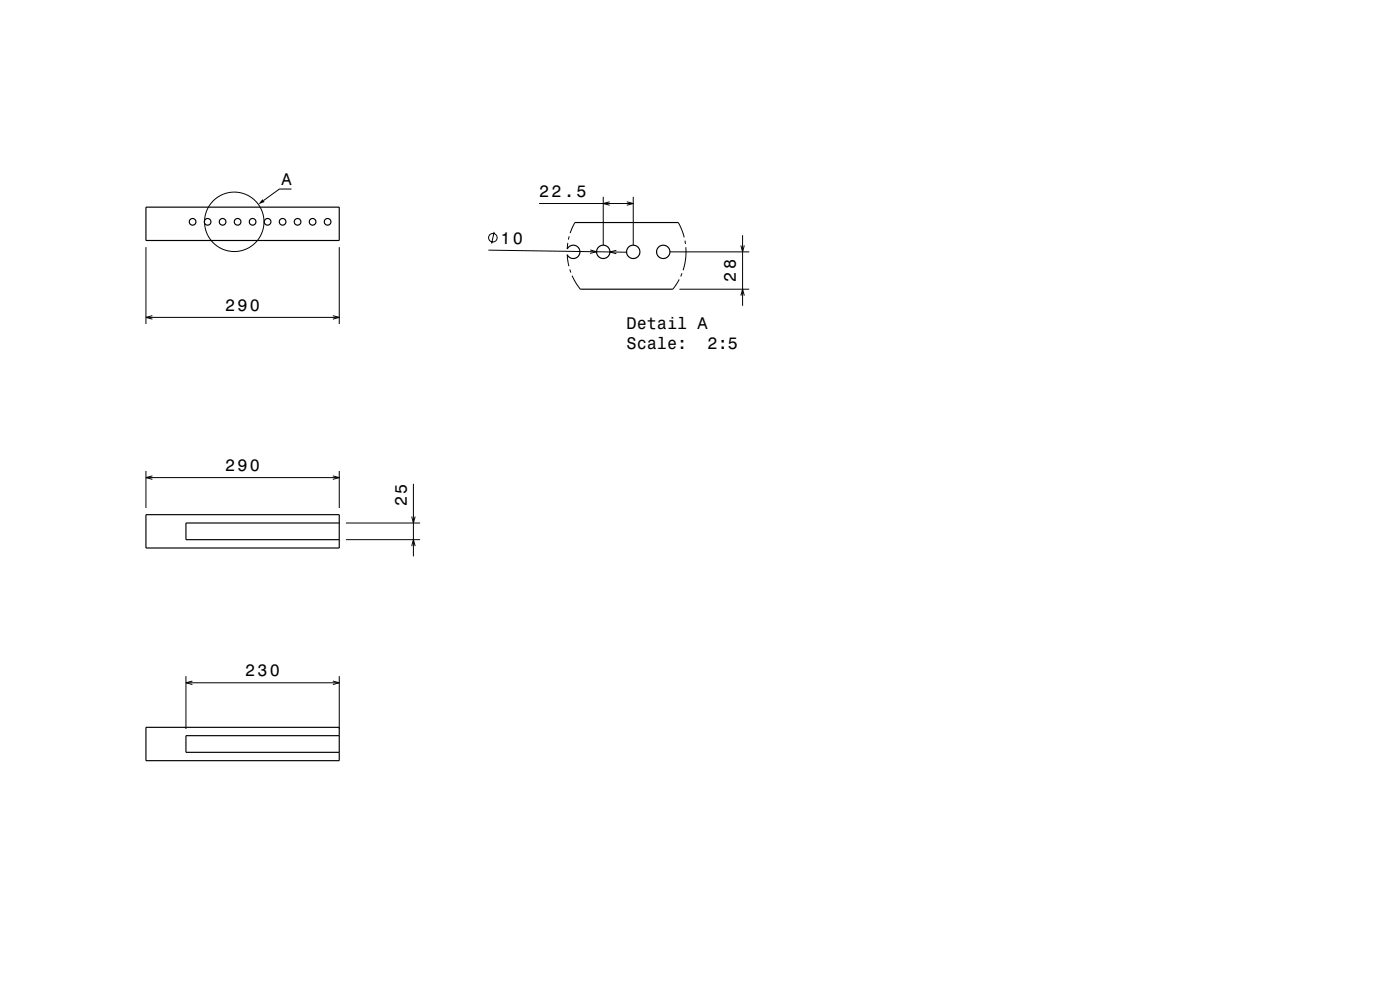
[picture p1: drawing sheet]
<svg xmlns="http://www.w3.org/2000/svg" width="420mm" height="297mm" viewBox="0 0 420 297" stroke-linecap="round" stroke-linejoin="round" font-family="sans-serif">
<g fill="none" stroke="#000" stroke-width=".3">
<path d="M87.5 56.7h-3.7l-4.7 3.5M181 59.1v14.5M190 59.1v14.5M43.8 74.1v23.1M101.8 74.1v23.1M146.5 75l41.5 .7M148.2 69.6l-.7 3.5M161.7 61.1h28.3M170.2 76.4l.5 3.5M170.3 72.9l-.1 1.8M170.8 70.9l-.3 1M172.5 66.8l-1.5 3.2"/>
<path d="M177 75l2 .5-2 .5M182.9 60.5l-1.9 .6 1.9 .5M184.9 75.1l-1.9 .5 1.9 .5M188 60.5l2 .6-2 .5M201 75.6h23.8M203.5 66.8l1 2 .8 2.4M205.5 72.2l.1 1M205.8 74.2l-.1 3.5-.8 3.4M222.3 73.6l.5 2 .5-2M222.8 70.6v21.2M43.8 95.2h58M45.7 94.7l-1.9 .5 1.9 .5"/>
<path d="M99.9 94.7l1.9 .5-1.9 .5M170.9 80.8l.4 1M171.6 82.7l1.1 2 1.4 2.1M203.8 83.8l-2 3M203.8 86.8h21M204.6 82l-.4 .9M222.3 88.7l.5-1.9 .5 1.9M43.8 141.3v11.1M43.8 143.3h58M45.7 142.8l-1.9 .5 1.9 .5M99.9 142.8l1.9 .5-1.9 .5M101.8 141.3v11.1"/>
<path d="M103.8 156.9h22.2M123.5 155l.5 1.9 .5-1.9M124 145.1v21.8M103.8 161.9h22.2M123.5 163.8l.5-1.9 .5 1.9M55.8 202.8v15.9M55.8 204.8h46M57.7 204.3l-1.9 .5 1.9 .6M99.9 204.3l1.9 .5-1.9 .6M101.8 202.8v15.9"/>
<circle cx="70.3" cy="66.5" r="8.9"/>
<circle cx="147.9" cy="71.3" r="1.28"/>
</g>
<g fill="none" stroke="#000" stroke-width=".35">
<path d="M43.8 62.1h58v10h-58zM170.2 74.7a2 2 0 0 1 3-.7 2 2 0 0 1 0 3.1 2 2 0 0 1-3-.7M172.5 66.8h31M174.1 86.8h27.7M43.8 154.4h58v10h-58zM101.8 156.9h-46v5h46M43.8 218.2h58v10h-58zM101.8 220.7h-46v5h46"/>
<circle cx="57.8" cy="66.5" r="1"/>
<circle cx="62.3" cy="66.5" r="1"/>
<circle cx="66.8" cy="66.5" r="1"/>
<circle cx="71.3" cy="66.5" r="1"/>
<circle cx="75.8" cy="66.5" r="1"/>
<circle cx="80.3" cy="66.5" r="1"/>
<circle cx="84.8" cy="66.5" r="1"/>
<circle cx="89.3" cy="66.5" r="1"/>
<circle cx="93.8" cy="66.5" r="1"/>
<circle cx="98.3" cy="66.5" r="1"/>
<circle cx="181" cy="75.6" r="2"/>
<circle cx="190" cy="75.6" r="2"/>
<circle cx="199" cy="75.6" r="2"/>
</g>
<path d="M78.8 59.7l.6 .9-1.9 .7z" fill-rule="evenodd" fill="#000"/>
<g font-size="5">
<text x="84.4" y="55.5">A</text>
<text x="161.7" y="59.1">22.5</text>
<text x="150.1" y="73.1" transform="rotate(1 150.1 73.1)">10</text>
<text x="220.8" y="84.5" transform="rotate(-90 220.8 84.5)">28</text>
<text x="67.5" y="93.2">290</text>
<text x="188" y="98.6">Detail A</text>
<text x="188" y="104.7">Scale:</text>
<text x="212.3" y="104.7">2:5</text>
<text x="67.5" y="141.3">290</text>
<text x="122" y="151.9" transform="rotate(-90 122 151.9)">25</text>
<text x="73.5" y="202.8">230</text>
</g>
</svg>
